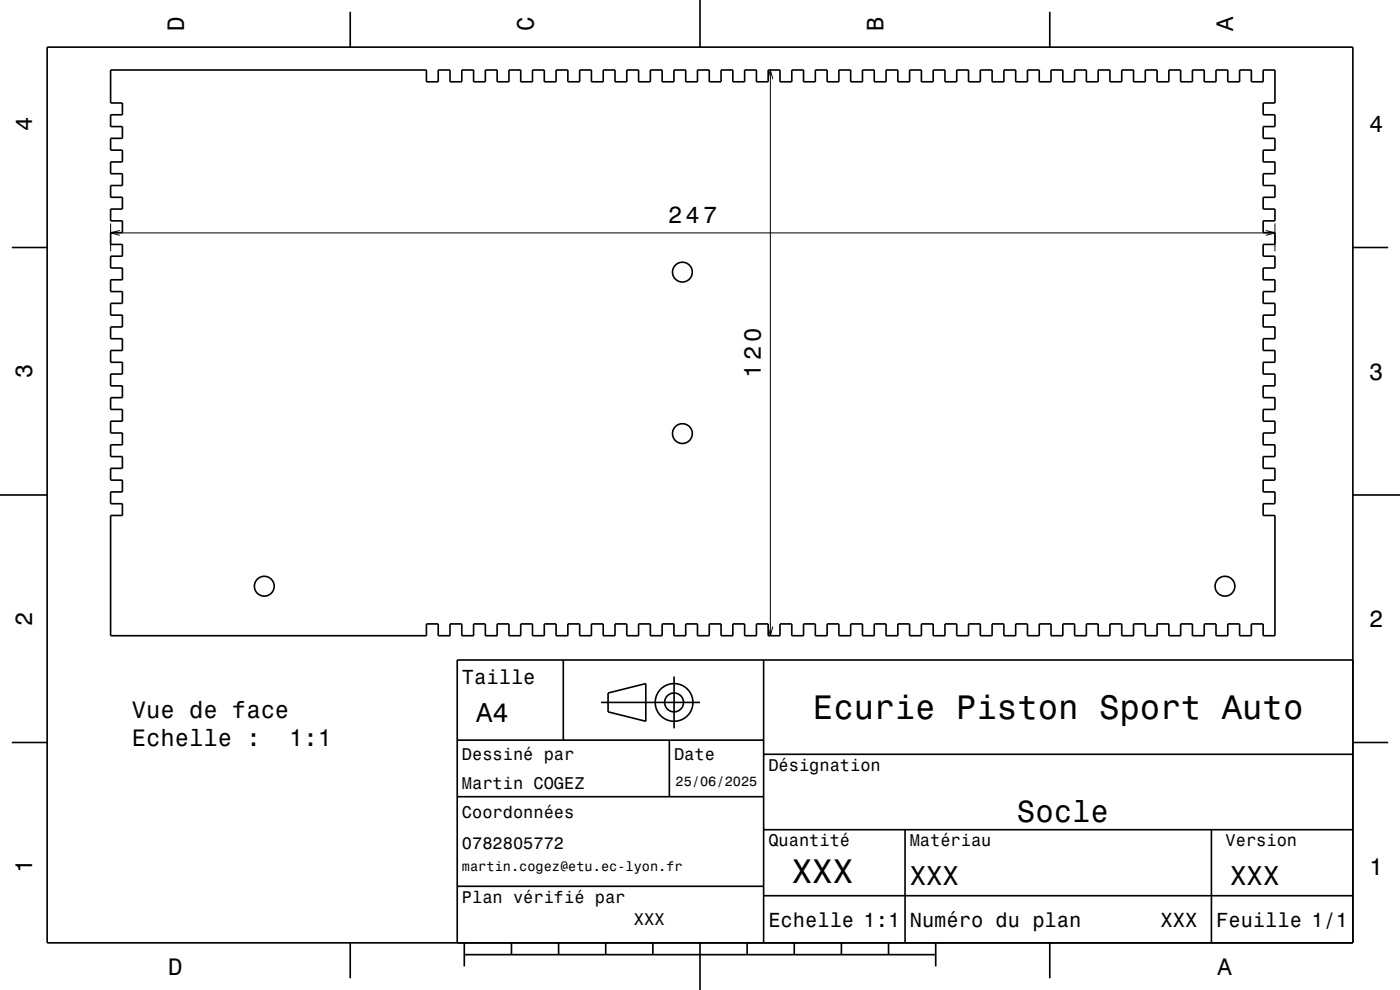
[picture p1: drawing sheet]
<svg xmlns="http://www.w3.org/2000/svg" width="297mm" height="210mm" viewBox="0 0 297 210" stroke-linecap="round" stroke-linejoin="round" font-family="sans-serif">
<path d="M162.9 16.8l.5-2 .5 2M163.4 14.8v120M23.5 47.4v5.9M23.5 49.4h247M25.4 48.9l-1.9 .5 1.9 .5M268.5 48.9l2 .5-2 .5M270.5 47.4v5.9M162.9 132.9l.5 1.9 .5-1.9" fill="none" stroke="#000" stroke-width=".21"/>
<g fill="none" stroke="#000" stroke-width=".35">
<path d="M10 10h277v190h-277zM23.5 14.8h67v2.5h2.5v-2.5h2.5v2.5h2.5v-2.5h2.5v2.5h2.5v-2.5h2.5v2.5h2.5v-2.5h2.5v2.5h2.5v-2.5h2.5v2.5h2.5v-2.5h2.5v2.5h2.5v-2.5h2.5v2.5h2.5v-2.5h2.5v2.5h2.5v-2.5h2.5v2.5h2.5v-2.5h2.5v2.5h2.5v-2.5h2.5v2.5h2.5v-2.5h2.5v2.5h2.5v-2.5h2.5v2.5h2.5v-2.5h2.5v2.5h2.5v-2.5h2.5v2.5h2.5v-2.5h2.5v2.5h2.5v-2.5h2.5v2.5h2.5v-2.5h2.5v2.5h2.5v-2.5h2.5v2.5h2.5v-2.5h2.5v2.5h2.5v-2.5h2.5v2.5h2.5v-2.5h2.5v2.5h2.5v-2.5h2.5v2.5h2.5v-2.5h2.5v2.5h2.5v-2.5h2.5v2.5h2.5v-2.5h2.5v2.5h2.5v-2.5h2.5v2.5h2.5v-2.5h2.5v2.5h2.5v-2.5h2.5v2.5h2.5v-2.5h2.5v2.5h2.5v-2.5h2.5v2.5h2.5v-2.5h2.5v2.5h2.5v-2.5h2.5v2.5h2.5v-2.5h2.5v2.5h2.5v-2.5h2.5v2.5h2.5v-2.5h2.5v7h-2.5v2.5h2.5v2.5h-2.5v2.5h2.5v2.5h-2.5v2.5h2.5v2.5h-2.5v2.5h2.5v2.6h-2.5v2.4h2.5v2.5h-2.5v2.6h2.5v2.4h-2.5v2.5h2.5v2.6h-2.5v2.4h2.5v2.5h-2.5v2.6h2.5v2.4h-2.5v2.5h2.5v2.6h-2.5v2.4h2.5v2.5h-2.5v2.6h2.5v2.4h-2.5v2.5h2.5v2.6h-2.5v2.4h2.5v2.5h-2.5v2.6h2.5v2.4h-2.5v2.5h2.5v2.5h-2.5v2.5h2.5v2.5h-2.5v2.5h2.5v25.5h-2.5v-2.5h-2.5v2.5h-2.5v-2.5h-2.5v2.5h-2.5v-2.5h-2.5v2.5h-2.5v-2.5h-2.5v2.5h-2.5v-2.5h-2.5v2.5h-2.5v-2.5h-2.5v2.5h-2.5v-2.5h-2.5v2.5h-2.5v-2.5h-2.5v2.5h-2.5v-2.5h-2.5v2.5h-2.5v-2.5h-2.5v2.5h-2.5v-2.5h-2.5v2.5h-2.5v-2.5h-2.5v2.5h-2.5v-2.5h-2.5v2.5h-2.5v-2.5h-2.5v2.5h-2.5v-2.5h-2.5v2.5h-2.5v-2.5h-2.5v2.5h-2.5v-2.5h-2.5v2.5h-2.5v-2.5h-2.5v2.5h-2.5v-2.5h-2.5v2.5h-2.5v-2.5h-2.5v2.5h-2.5v-2.5h-2.5v2.5h-2.5v-2.5h-2.5v2.5h-2.5v-2.5h-2.5v2.5h-2.5v-2.5h-2.5v2.5h-2.5v-2.5h-2.5v2.5h-2.5v-2.5h-2.5v2.5h-2.5v-2.5h-2.5v2.5h-2.5v-2.5h-2.5v2.5h-2.5v-2.5h-2.5v2.5h-2.5v-2.5h-2.5v2.5h-2.5v-2.5h-2.5v2.5h-2.5v-2.5h-2.5v2.5h-2.5v-2.5h-2.5v2.5h-2.5v-2.5h-2.5v2.5h-2.5v-2.5h-2.5v2.5h-2.5v-2.5h-2.5v2.5h-67v-25.5h2.5v-2.5h-2.5v-2.5h2.5v-2.5h-2.5v-2.5h2.5v-2.5h-2.5v-2.4h2.5v-2.6h-2.5v-2.5h2.5v-2.4h-2.5v-2.6h2.5v-2.5h-2.5v-2.4h2.5v-2.6h-2.5v-2.5h2.5v-2.4h-2.5v-2.6h2.5v-2.5h-2.5v-2.4h2.5v-2.6h-2.5v-2.5h2.5v-2.4h-2.5v-2.6h2.5v-2.5h-2.5v-2.4h2.5v-2.6h-2.5v-2.5h2.5v-2.4h-2.5v-2.6h2.5v-2.5h-2.5v-2.5h2.5v-2.5h-2.5v-2.5h2.5v-2.5h-2.5v-2.5h2.5v-2.5h-2.5zM74.3 2.5v7.5M148.5 0v10M222.7 2.5v7.5M2.5 52.5h7.5M287 52.5h7.5M0 105h10M287 105h10M119.5 140v17M162 140v60M287 140h-190v60"/>
<path d="M2.5 157.5h7.5M97 157h65M127.5 149h21M129 147l8-2v8l-8-2zM142 157v12M143 143.5v11M287 157.5h7.5M97 169h65M162 176h125M162 160h125M192 176v24M257 176v24"/>
<path d="M97 188h65M162 190h125M74.3 200v7.5M98.5 202.5h100M98.5 200v5M108.5 200v2.5M118.5 200v2.5M128.5 200v2.5M138.5 200v2.5M148.5 200v10M158.5 200v2.5M168.5 200v2.5"/>
<path d="M178.5 200v2.5M188.5 200v2.5M198.5 200v5M222.7 200v7.5"/>
<circle cx="144.8" cy="57.7" r="2.1"/>
<circle cx="144.8" cy="92" r="2.1"/>
<circle cx="56.1" cy="124.3" r="2.1"/>
<circle cx="259.9" cy="124.3" r="2.1"/>
<circle cx="143" cy="149" r="2"/>
<circle cx="143" cy="149" r="4"/>
</g>
<g font-size="7.2">
<text x="172.5" y="152.6">Ecurie Piston Sport Auto</text>
<text x="168" y="187.3">XXX</text>
</g>
<text font-size="6.5" x="215.7" y="174.5">Socle</text>
<g font-size="5.8">
<text x="101" y="153.1">A4</text>
<text x="193" y="187.6">XXX</text>
<text x="261" y="187.6">XXX</text>
</g>
<g font-size="5">
<text x="39" y="6.5" transform="rotate(-90 39 6.5)">D</text>
<text x="113.2" y="6.5" transform="rotate(-90 113.2 6.5)">C</text>
<text x="187.4" y="6.5" transform="rotate(-90 187.4 6.5)">B</text>
<text x="261.6" y="6.5" transform="rotate(-90 261.6 6.5)">A</text>
<text x="6.8" y="27.8" transform="rotate(-90 6.8 27.8)">4</text>
<text x="290.5" y="28.1">4</text>
<text x="141.7" y="47.4">247</text>
<text x="6.8" y="80.3" transform="rotate(-90 6.8 80.3)">3</text>
<text x="161.4" y="80.1" transform="rotate(-90 161.4 80.1)">120</text>
<text x="290.5" y="80.6">3</text>
<text x="6.8" y="132.8" transform="rotate(-90 6.8 132.8)">2</text>
<text x="290.5" y="133.1">2</text>
<text x="28" y="152.2">Vue de face</text>
<text x="28" y="158.3">Echelle :</text>
<text x="61.4" y="158.3">1:1</text>
<text x="6.8" y="185.3" transform="rotate(-90 6.8 185.3)">1</text>
<text x="290.5" y="185.6">1</text>
<text x="35.7" y="206.8">D</text>
<text x="258.3" y="206.8">A</text>
</g>
<g font-size="4.3">
<text x="98" y="145.2">Taille</text>
<text x="163" y="196.6">Echelle 1:1</text>
<text x="193" y="196.6">Numéro du plan</text>
<text x="246.2" y="196.6">XXX</text>
<text x="258" y="196.6">Feuille 1/1</text>
</g>
<g font-size="3.6">
<text x="98" y="161.3">Dessiné par</text>
<text x="143" y="161.3">Date</text>
<text x="98" y="167.5">Martin COGEZ</text>
<text x="163" y="163.5">Désignation</text>
<text x="98" y="173.5">Coordonnées</text>
<text x="163" y="179.5">Quantité</text>
<text x="193" y="179.5">Matériau</text>
<text x="260" y="179.5">Version</text>
<text x="98" y="180.2">0782805772</text>
<text x="98" y="191.5">Plan vérifié par</text>
<text x="134.5" y="196.3">XXX</text>
</g>
<g font-size="2.9">
<text x="143.3" y="166.8">25/06/2025</text>
<text x="98" y="184.8">martin.cogez@etu.ec-lyon.fr</text>
</g>
</svg>
